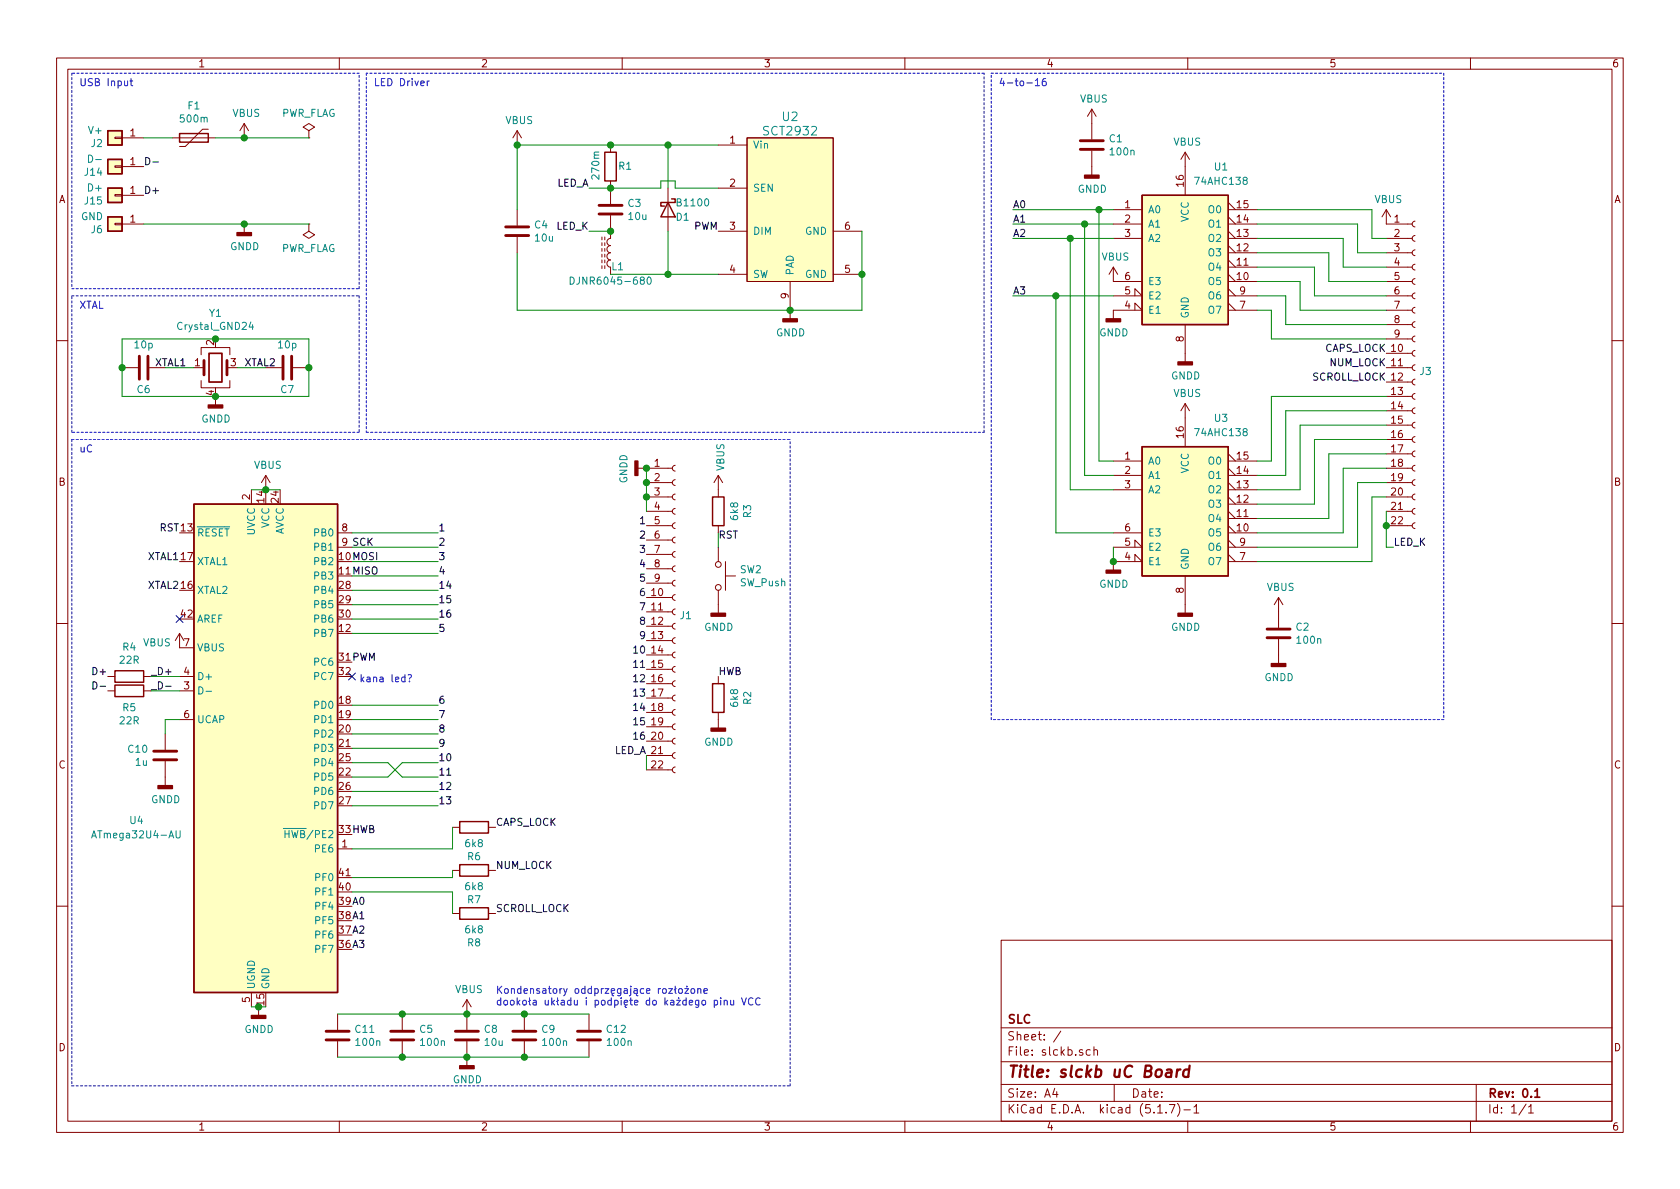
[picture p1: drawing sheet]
EESchema Schematic File Version 4
EELAYER 30 0
EELAYER END
$Descr A4 11693 8268
encoding utf-8
Sheet 1 1
Title "slckb uC Board"
Date ""
Rev "0.1"
Comp "SLC"
Comment1 ""
Comment2 ""
Comment3 ""
Comment4 ""
$EndDescr
$Comp
L Device:Polyfuse F1
U 1 1
P 1350 950
F 0 "F1" V 1125 950 50  0000 C CNN
F 1 "500m" V 1216 950 50  0000 C CNN
F 2 "Fuse:Fuse_1210_3225Metric_Pad1.42x2.65mm_HandSolder" H 1400 750 50  0001 L CNN
F 3 "~" H 1350 950 50  0001 C CNN
	1    1350 950 
	0    1    1    0   
$EndComp
$Comp
L power:GNDD #PWR06
U 1 1
P 1700 1550
F 0 "#PWR06" H 1700 1300 50  0001 C CNN
F 1 "GNDD" H 1704 1395 50  0000 C CNN
F 2 "" H 1700 1550 50  0001 C CNN
F 3 "" H 1700 1550 50  0001 C CNN
	1    1700 1550
	1    0    0    -1  
$EndComp
$Comp
L power:PWR_FLAG #FLG01
U 1 1
P 2150 950
F 0 "#FLG01" H 2150 1025 50  0001 C CNN
F 1 "PWR_FLAG" H 2150 1123 50  0000 C CNN
F 2 "" H 2150 950 50  0001 C CNN
F 3 "~" H 2150 950 50  0001 C CNN
	1    2150 950 
	1    0    0    -1  
$EndComp
$Comp
L Device:C C10
U 1 1
P 1150 5250
F 0 "C10" H 1035 5296 50  0000 R CNN
F 1 "1u" H 1035 5205 50  0000 R CNN
F 2 "Capacitor_SMD:C_1206_3216Metric_Pad1.33x1.80mm_HandSolder" H 1188 5100 50  0001 C CNN
F 3 "~" H 1150 5250 50  0001 C CNN
	1    1150 5250
	1    0    0    -1  
$EndComp
$Comp
L power:VBUS #PWR04
U 1 1
P 1700 950
F 0 "#PWR04" H 1700 800 50  0001 C CNN
F 1 "VBUS" H 1715 1123 50  0000 C CNN
F 2 "" H 1700 950 50  0001 C CNN
F 3 "" H 1700 950 50  0001 C CNN
	1    1700 950 
	1    0    0    -1  
$EndComp
$Comp
L Device:R R4
U 1 1
P 900 4700
F 0 "R4" V 693 4700 50  0000 C CNN
F 1 "22R" V 784 4700 50  0000 C CNN
F 2 "Resistor_SMD:R_MiniMELF_MMA-0204" V 830 4700 50  0001 C CNN
F 3 "~" H 900 4700 50  0001 C CNN
	1    900  4700
	0    1    1    0   
$EndComp
$Comp
L Device:R R5
U 1 1
P 900 4800
F 0 "R5" V 1015 4800 50  0000 C CNN
F 1 "22R" V 1106 4800 50  0000 C CNN
F 2 "Resistor_SMD:R_MiniMELF_MMA-0204" V 830 4800 50  0001 C CNN
F 3 "~" H 900 4800 50  0001 C CNN
	1    900  4800
	0    1    1    0   
$EndComp
Wire Notes Line
	2500 2000 2500 500 
Wire Notes Line
	2500 500  500  500 
Wire Notes Line
	500  500  500  2000
Wire Notes Line
	500  2000 2500 2000
Wire Wire Line
	1500 950  1700 950 
Wire Wire Line
	1000 950  1200 950 
$Comp
L power:PWR_FLAG #FLG02
U 1 1
P 2150 1550
F 0 "#FLG02" H 2150 1625 50  0001 C CNN
F 1 "PWR_FLAG" H 2150 1723 50  0000 C CNN
F 2 "" H 2150 1550 50  0001 C CNN
F 3 "~" H 2150 1550 50  0001 C CNN
	1    2150 1550
	-1   0    0    1   
$EndComp
Wire Wire Line
	1000 1550 1700 1550
Wire Wire Line
	1700 950  2150 950 
Connection ~ 1700 950 
Text Notes 550  600  0    50   ~ 0
USB Input
Connection ~ 1700 1550
Wire Wire Line
	1700 1550 2150 1550
Text Label 1000 1150 0    50   ~ 0
D-
Text Label 1000 1350 0    50   ~ 0
D+
Wire Wire Line
	1050 4700 1250 4700
Wire Wire Line
	1050 4800 1250 4800
Text Label 750  4800 2    50   ~ 0
D-
Text Label 750  4700 2    50   ~ 0
D+
Wire Wire Line
	1850 7000 1800 7000
NoConn ~ 1250 4300
Wire Wire Line
	1150 5100 1150 5000
Wire Wire Line
	1150 5000 1250 5000
$Comp
L power:GNDD #PWR023
U 1 1
P 1150 5400
F 0 "#PWR023" H 1150 5150 50  0001 C CNN
F 1 "GNDD" H 1154 5245 50  0000 C CNN
F 2 "" H 1150 5400 50  0001 C CNN
F 3 "" H 1150 5400 50  0001 C CNN
	1    1150 5400
	1    0    0    -1  
$EndComp
$Comp
L Device:Crystal_GND24 Y1
U 1 1
P 1500 2550
F 0 "Y1" H 1500 2931 50  0000 C CNN
F 1 "Crystal_GND24" H 1500 2840 50  0000 C CNN
F 2 "Crystal:Crystal_SMD_Abracon_ABM3B-4Pin_5.0x3.2mm" H 1500 2550 50  0001 C CNN
F 3 "~" H 1500 2550 50  0001 C CNN
	1    1500 2550
	1    0    0    -1  
$EndComp
Wire Wire Line
	1150 2550 1350 2550
Wire Wire Line
	1650 2550 1850 2550
Wire Wire Line
	2150 2550 2150 2750
Wire Wire Line
	2150 2750 1500 2750
Wire Wire Line
	1500 2750 850  2750
Wire Wire Line
	850  2750 850  2550
Connection ~ 1500 2750
Wire Wire Line
	850  2550 850  2350
Wire Wire Line
	850  2350 1500 2350
Connection ~ 850  2550
Wire Wire Line
	1500 2350 2150 2350
Wire Wire Line
	2150 2350 2150 2550
Connection ~ 1500 2350
Connection ~ 2150 2550
$Comp
L power:GNDD #PWR012
U 1 1
P 1500 2750
F 0 "#PWR012" H 1500 2500 50  0001 C CNN
F 1 "GNDD" H 1504 2595 50  0000 C CNN
F 2 "" H 1500 2750 50  0001 C CNN
F 3 "" H 1500 2750 50  0001 C CNN
	1    1500 2750
	1    0    0    -1  
$EndComp
Text Label 1300 2550 2    50   ~ 0
XTAL1
Text Label 1700 2550 0    50   ~ 0
XTAL2
Text Label 1250 4100 2    50   ~ 0
XTAL2
Text Label 1250 3900 2    50   ~ 0
XTAL1
Wire Notes Line
	500  2050 2500 2050
Wire Notes Line
	2500 2050 2500 3000
Wire Notes Line
	2500 3000 500  3000
Wire Notes Line
	500  3000 500  2050
Text Notes 550  2150 0    50   ~ 0
XTAL
$Comp
L power:VBUS #PWR022
U 1 1
P 1250 4500
F 0 "#PWR022" H 1250 4350 50  0001 C CNN
F 1 "VBUS" H 1193 4537 50  0000 R CNN
F 2 "" H 1250 4500 50  0001 C CNN
F 3 "" H 1250 4500 50  0001 C CNN
	1    1250 4500
	1    0    0    -1  
$EndComp
Wire Wire Line
	1750 3400 1850 3400
Connection ~ 1850 3400
Wire Wire Line
	1850 3400 1950 3400
$Comp
L power:VBUS #PWR014
U 1 1
P 1850 3400
F 0 "#PWR014" H 1850 3250 50  0001 C CNN
F 1 "VBUS" H 1865 3573 50  0000 C CNN
F 2 "" H 1850 3400 50  0001 C CNN
F 3 "" H 1850 3400 50  0001 C CNN
	1    1850 3400
	1    0    0    -1  
$EndComp
$Comp
L power:GNDD #PWR025
U 1 1
P 1800 7000
F 0 "#PWR025" H 1800 6750 50  0001 C CNN
F 1 "GNDD" H 1804 6845 50  0000 C CNN
F 2 "" H 1800 7000 50  0001 C CNN
F 3 "" H 1800 7000 50  0001 C CNN
	1    1800 7000
	1    0    0    -1  
$EndComp
Connection ~ 1800 7000
Wire Wire Line
	1800 7000 1750 7000
Wire Notes Line
	500  3050 500  7550
Wire Notes Line
	500  7550 5500 7550
Wire Notes Line
	5500 7550 5500 3050
Text Label 2450 6300 0    50   ~ 0
A0
Text Label 2450 6400 0    50   ~ 0
A1
Text Label 2450 6500 0    50   ~ 0
A2
Text Label 2450 6600 0    50   ~ 0
A3
$Comp
L Device:C C6
U 1 1
P 1000 2550
F 0 "C6" V 1150 2550 50  0000 C CNN
F 1 "10p" V 839 2550 50  0000 C CNN
F 2 "Capacitor_SMD:C_0805_2012Metric_Pad1.18x1.45mm_HandSolder" H 1038 2400 50  0001 C CNN
F 3 "~" H 1000 2550 50  0001 C CNN
	1    1000 2550
	0    1    1    0   
$EndComp
$Comp
L Device:C C7
U 1 1
P 2000 2550
F 0 "C7" V 2150 2550 50  0000 C CNN
F 1 "10p" V 1839 2550 50  0000 C CNN
F 2 "Capacitor_SMD:C_0805_2012Metric_Pad1.18x1.45mm_HandSolder" H 2038 2400 50  0001 C CNN
F 3 "~" H 2000 2550 50  0001 C CNN
	1    2000 2550
	0    1    1    0   
$EndComp
Text Label 2450 5800 0    50   ~ 0
HWB
Wire Notes Line
	500  3050 5500 3050
Wire Wire Line
	2450 3800 3050 3800
Wire Wire Line
	2450 3900 3050 3900
Wire Wire Line
	2450 4000 3050 4000
Text Label 2450 4000 0    50   ~ 0
MISO
Text Label 2450 3900 0    50   ~ 0
MOSI
Text Label 2450 3800 0    50   ~ 0
SCK
Text Label 1250 3700 2    50   ~ 0
RST
Wire Notes Line
	2550 3000 6850 3000
Wire Notes Line
	6850 3000 6850 500 
Wire Notes Line
	6850 500  2550 500 
Wire Notes Line
	2550 500  2550 3000
Text Label 3450 5750 0    50   ~ 0
CAPS_LOCK
Text Label 3450 6050 0    50   ~ 0
NUM_LOCK
Text Label 3450 6350 0    50   ~ 0
SCROLL_LOCK
Text Label 2450 4600 0    50   ~ 0
PWM
$Comp
L power:VBUS #PWR017
U 1 1
P 5000 3400
F 0 "#PWR017" H 5000 3250 50  0001 C CNN
F 1 "VBUS" V 5015 3527 50  0000 L CNN
F 2 "" H 5000 3400 50  0001 C CNN
F 3 "" H 5000 3400 50  0001 C CNN
	1    5000 3400
	1    0    0    -1  
$EndComp
$Comp
L Device:R R3
U 1 1
P 5000 3550
F 0 "R3" V 4793 3550 50  0000 C CNN
F 1 "6k8" V 4884 3550 50  0000 C CNN
F 2 "Resistor_SMD:R_0805_2012Metric" V 4930 3550 50  0001 C CNN
F 3 "~" H 5000 3550 50  0001 C CNN
	1    5000 3550
	-1   0    0    1   
$EndComp
Text Notes 550  3150 0    50   ~ 0
uC
$Comp
L Device:R R2
U 1 1
P 5000 4850
F 0 "R2" V 4793 4850 50  0000 C CNN
F 1 "6k8" V 4884 4850 50  0000 C CNN
F 2 "Resistor_SMD:R_0805_2012Metric" V 4930 4850 50  0001 C CNN
F 3 "~" H 5000 4850 50  0001 C CNN
	1    5000 4850
	-1   0    0    1   
$EndComp
Text Label 5000 4700 0    50   ~ 0
HWB
Text Label 5000 3750 0    50   ~ 0
RST
$Comp
L Switch:SW_Push SW2
U 1 1
P 5000 4000
F 0 "SW2" V 4954 4148 50  0000 L CNN
F 1 "SW_Push" V 5045 4148 50  0000 L CNN
F 2 "Button_Switch_SMD:SW_SPST_FSMSM" H 5000 4200 50  0001 C CNN
F 3 "~" H 5000 4200 50  0001 C CNN
	1    5000 4000
	0    1    1    0   
$EndComp
Wire Wire Line
	5000 3800 5000 3700
$Comp
L power:GNDD #PWR021
U 1 1
P 5000 4200
F 0 "#PWR021" H 5000 3950 50  0001 C CNN
F 1 "GNDD" H 5004 4045 50  0000 C CNN
F 2 "" H 5000 4200 50  0001 C CNN
F 3 "" H 5000 4200 50  0001 C CNN
	1    5000 4200
	1    0    0    -1  
$EndComp
$Comp
L power:GNDD #PWR020
U 1 1
P 5000 5000
F 0 "#PWR020" H 5000 4750 50  0001 C CNN
F 1 "GNDD" H 5004 4845 50  0000 C CNN
F 2 "" H 5000 5000 50  0001 C CNN
F 3 "" H 5000 5000 50  0001 C CNN
	1    5000 5000
	1    0    0    -1  
$EndComp
Text Label 1050 4700 0    50   ~ 0
_D+
Text Label 1050 4800 0    50   ~ 0
_D-
Wire Wire Line
	2450 4900 3050 4900
Wire Wire Line
	2450 5000 3050 5000
Wire Wire Line
	2450 5100 3050 5100
Wire Wire Line
	2450 5200 3050 5200
Wire Wire Line
	2450 5400 2700 5400
Wire Wire Line
	2700 5400 2800 5300
Wire Wire Line
	2800 5300 3050 5300
Wire Wire Line
	2450 5300 2700 5300
Wire Wire Line
	2700 5300 2800 5400
Wire Wire Line
	2800 5400 3050 5400
Wire Wire Line
	2450 5500 3050 5500
Wire Wire Line
	2450 5600 3050 5600
Wire Wire Line
	2450 3700 3050 3700
Text Label 3050 3700 0    50   ~ 0
1
Text Label 3050 3800 0    50   ~ 0
2
Text Label 3050 3900 0    50   ~ 0
3
Text Label 3050 4000 0    50   ~ 0
4
Text Label 3050 4400 0    50   ~ 0
5
Text Label 3050 4900 0    50   ~ 0
6
Text Label 3050 5000 0    50   ~ 0
7
Text Label 3050 5100 0    50   ~ 0
8
Text Label 3050 5200 0    50   ~ 0
9
Text Label 3050 5300 0    50   ~ 0
10
Text Label 3050 5400 0    50   ~ 0
11
Text Label 3050 5500 0    50   ~ 0
12
Text Label 3050 5600 0    50   ~ 0
13
Text Label 3050 4100 0    50   ~ 0
14
Text Label 3050 4200 0    50   ~ 0
15
Text Label 3050 4300 0    50   ~ 0
16
Text Label 4500 3650 2    50   ~ 0
1
Text Label 4500 3750 2    50   ~ 0
2
Text Label 4500 3850 2    50   ~ 0
3
Text Label 4500 3950 2    50   ~ 0
4
Text Label 4500 4050 2    50   ~ 0
5
Text Label 4500 4150 2    50   ~ 0
6
Text Label 4500 4250 2    50   ~ 0
7
Text Label 4500 4350 2    50   ~ 0
8
Text Label 4500 4450 2    50   ~ 0
9
Text Label 4500 4550 2    50   ~ 0
10
Text Label 4500 4650 2    50   ~ 0
11
Text Label 4500 4750 2    50   ~ 0
12
Text Label 4500 4850 2    50   ~ 0
13
Text Label 4500 4950 2    50   ~ 0
14
Text Label 4500 5050 2    50   ~ 0
15
Text Label 4500 5150 2    50   ~ 0
16
Text Notes 2600 600  0    50   ~ 0
LED Driver
$Comp
L Device:C C4
U 1 1
P 3600 1600
F 0 "C4" H 3715 1646 50  0000 L CNN
F 1 "10u" H 3715 1555 50  0000 L CNN
F 2 "Capacitor_SMD:C_1210_3225Metric_Pad1.33x2.70mm_HandSolder" H 3638 1450 50  0001 C CNN
F 3 "~" H 3600 1600 50  0001 C CNN
	1    3600 1600
	1    0    0    -1  
$EndComp
$Comp
L SCT2932:SCT2932 U2
U 1 1
P 5500 1450
F 0 "U2" H 5500 2100 60  0000 C CNN
F 1 "SCT2932" H 5500 2000 60  0000 C CNN
F 2 "Package_SO:HSOP-8-1EP_3.9x4.9mm_P1.27mm_EP2.3x2.3mm" H 5500 1850 60  0001 C CNN
F 3 "" H 5500 1850 60  0001 C CNN
	1    5500 1450
	1    0    0    -1  
$EndComp
$Comp
L power:VBUS #PWR027
U 1 1
P 3600 1000
F 0 "#PWR027" H 3600 850 50  0001 C CNN
F 1 "VBUS" H 3615 1173 50  0000 C CNN
F 2 "" H 3600 1000 50  0001 C CNN
F 3 "" H 3600 1000 50  0001 C CNN
	1    3600 1000
	1    0    0    -1  
$EndComp
$Comp
L Device:R R1
U 1 1
P 4250 1150
F 0 "R1" H 4200 1150 50  0000 R CNN
F 1 "270m" V 4350 1250 50  0000 R CNN
F 2 "Resistor_SMD:R_MiniMELF_MMA-0204" V 4180 1150 50  0001 C CNN
F 3 "~" H 4250 1150 50  0001 C CNN
	1    4250 1150
	-1   0    0    1   
$EndComp
Text Label 5000 1600 2    50   ~ 0
PWM
$Comp
L power:GNDD #PWR028
U 1 1
P 5500 2150
F 0 "#PWR028" H 5500 1900 50  0001 C CNN
F 1 "GNDD" H 5504 1995 50  0000 C CNN
F 2 "" H 5500 2150 50  0001 C CNN
F 3 "" H 5500 2150 50  0001 C CNN
	1    5500 2150
	1    0    0    -1  
$EndComp
Wire Wire Line
	3600 1450 3600 1000
Connection ~ 3600 1000
Wire Wire Line
	5500 2150 6000 2150
Connection ~ 5500 2150
Wire Wire Line
	6000 1600 6000 1900
Wire Wire Line
	6000 2150 6000 1900
Connection ~ 6000 1900
Text Label 4100 1300 2    50   ~ 0
LED_A
Text Label 4100 1600 2    50   ~ 0
LED_K
Wire Wire Line
	5500 2150 3600 2150
Text Label 4500 5250 2    50   ~ 0
LED_A
Wire Wire Line
	3600 1750 3600 2150
$Comp
L Device:C C3
U 1 1
P 4250 1450
F 0 "C3" H 4365 1496 50  0000 L CNN
F 1 "10u" H 4365 1405 50  0000 L CNN
F 2 "Capacitor_SMD:C_1210_3225Metric_Pad1.33x2.70mm_HandSolder" H 4288 1300 50  0001 C CNN
F 3 "~" H 4250 1450 50  0001 C CNN
	1    4250 1450
	1    0    0    -1  
$EndComp
$Comp
L Connector_Generic:Conn_01x01 J14
U 1 1
P 800 1150
F 0 "J14" H 880 1192 50  0000 L CNN
F 1 "D-" H 880 1101 50  0000 L CNN
F 2 "TestPoint:TestPoint_Pad_D1.5mm" H 800 1150 50  0001 C CNN
F 3 "~" H 800 1150 50  0001 C CNN
	1    800  1150
	-1   0    0    1   
$EndComp
$Comp
L Connector_Generic:Conn_01x01 J15
U 1 1
P 800 1350
F 0 "J15" H 880 1392 50  0000 L CNN
F 1 "D+" H 880 1301 50  0000 L CNN
F 2 "TestPoint:TestPoint_Pad_D1.5mm" H 800 1350 50  0001 C CNN
F 3 "~" H 800 1350 50  0001 C CNN
	1    800  1350
	-1   0    0    1   
$EndComp
$Comp
L Connector_Generic:Conn_01x01 J2
U 1 1
P 800 950
F 0 "J2" H 880 992 50  0000 L CNN
F 1 "V+" H 880 901 50  0000 L CNN
F 2 "TestPoint:TestPoint_THTPad_D2.0mm_Drill1.0mm" H 800 950 50  0001 C CNN
F 3 "~" H 800 950 50  0001 C CNN
	1    800  950 
	-1   0    0    1   
$EndComp
$Comp
L Connector_Generic:Conn_01x01 J6
U 1 1
P 800 1550
F 0 "J6" H 880 1592 50  0000 L CNN
F 1 "GND" H 880 1501 50  0000 L CNN
F 2 "TestPoint:TestPoint_THTPad_D2.0mm_Drill1.0mm" H 800 1550 50  0001 C CNN
F 3 "~" H 800 1550 50  0001 C CNN
	1    800  1550
	-1   0    0    1   
$EndComp
Wire Wire Line
	4500 5250 4500 5350
$Comp
L Connector:Conn_01x22_Female J1
U 1 1
P 4700 4250
F 0 "J1" H 4728 4226 50  0000 L CNN
F 1 "Conn_01x22_Female" H 4728 4135 50  0001 L CNN
F 2 "Connector_PinSocket_2.54mm:PinSocket_1x22_P2.54mm_Vertical" H 4700 4250 50  0001 C CNN
F 3 "~" H 4700 4250 50  0001 C CNN
	1    4700 4250
	1    0    0    -1  
$EndComp
Wire Wire Line
	4500 3550 4500 3450
Connection ~ 4500 3350
Wire Wire Line
	4500 3350 4500 3250
Connection ~ 4500 3450
Wire Wire Line
	4500 3450 4500 3350
$Comp
L power:GNDD #PWR016
U 1 1
P 4500 3250
F 0 "#PWR016" H 4500 3000 50  0001 C CNN
F 1 "GNDD" H 4504 3095 50  0000 C CNN
F 2 "" H 4500 3250 50  0001 C CNN
F 3 "" H 4500 3250 50  0001 C CNN
	1    4500 3250
	0    1    1    0   
$EndComp
Connection ~ 4500 3250
$Comp
L Device:R R6
U 1 1
P 3300 5750
F 0 "R6" V 3093 5750 50  0000 C CNN
F 1 "6k8" V 3184 5750 50  0000 C CNN
F 2 "Resistor_SMD:R_0805_2012Metric" V 3230 5750 50  0001 C CNN
F 3 "~" H 3300 5750 50  0001 C CNN
	1    3300 5750
	0    -1   -1   0   
$EndComp
$Comp
L Device:R R7
U 1 1
P 3300 6050
F 0 "R7" V 3093 6050 50  0000 C CNN
F 1 "6k8" V 3184 6050 50  0000 C CNN
F 2 "Resistor_SMD:R_0805_2012Metric" V 3230 6050 50  0001 C CNN
F 3 "~" H 3300 6050 50  0001 C CNN
	1    3300 6050
	0    -1   -1   0   
$EndComp
$Comp
L Device:R R8
U 1 1
P 3300 6350
F 0 "R8" V 3093 6350 50  0000 C CNN
F 1 "6k8" V 3184 6350 50  0000 C CNN
F 2 "Resistor_SMD:R_0805_2012Metric" V 3230 6350 50  0001 C CNN
F 3 "~" H 3300 6350 50  0001 C CNN
	1    3300 6350
	0    -1   -1   0   
$EndComp
$Comp
L MCU_Microchip_ATmega:ATmega32U4-AU U4
U 1 1
P 1850 5200
F 0 "U4" H 950 4700 50  0000 C CNN
F 1 "ATmega32U4-AU" H 950 4600 50  0000 C CNN
F 2 "Package_QFP:TQFP-44_10x10mm_P0.8mm" H 1850 5200 50  0001 C CIN
F 3 "http://ww1.microchip.com/downloads/en/DeviceDoc/Atmel-7766-8-bit-AVR-ATmega16U4-32U4_Datasheet.pdf" H 1850 5200 50  0001 C CNN
	1    1850 5200
	1    0    0    -1  
$EndComp
Wire Wire Line
	4250 1900 4650 1900
Wire Wire Line
	3600 1000 4250 1000
$Comp
L Device:D_Schottky D1
U 1 1
P 4650 1450
F 0 "D1" V 4700 1500 50  0000 L CNN
F 1 "B1100" V 4600 1500 50  0000 L CNN
F 2 "Diode_SMD:D_SMA" H 4650 1450 50  0001 C CNN
F 3 "~" H 4650 1450 50  0001 C CNN
	1    4650 1450
	0    1    1    0   
$EndComp
$Comp
L Device:L_Core_Ferrite L1
U 1 1
P 4250 1750
F 0 "L1" H 4200 1850 50  0000 C CNN
F 1 "DJNR6045-680" H 4250 1950 50  0000 C CNN
F 2 "Inductor_SMD:L_Taiyo-Yuden_NR-60xx_HandSoldering" H 4250 1750 50  0001 C CNN
F 3 "~" H 4250 1750 50  0001 C CNN
	1    4250 1750
	-1   0    0    1   
$EndComp
Wire Wire Line
	4650 1000 4650 1300
Connection ~ 4650 1000
Wire Wire Line
	4650 1000 5000 1000
Wire Wire Line
	4650 1600 4650 1900
Connection ~ 4650 1900
Wire Wire Line
	4650 1900 5000 1900
Connection ~ 4250 1000
Wire Wire Line
	4250 1000 4650 1000
Wire Wire Line
	4250 1300 4100 1300
Connection ~ 4250 1300
Wire Wire Line
	4250 1600 4100 1600
Connection ~ 4250 1600
Wire Wire Line
	5000 1300 4700 1300
Wire Wire Line
	4700 1300 4700 1250
Wire Wire Line
	4700 1250 4600 1250
Wire Wire Line
	4600 1250 4600 1300
Wire Wire Line
	4600 1300 4250 1300
Wire Wire Line
	2450 4100 3050 4100
Wire Wire Line
	2450 4200 3050 4200
Wire Wire Line
	2450 4300 3050 4300
Wire Wire Line
	2450 4400 3050 4400
Wire Wire Line
	9550 1650 9650 1650
Wire Wire Line
	9550 1450 9550 1650
Wire Wire Line
	8750 1450 9550 1450
Wire Wire Line
	9450 1750 9650 1750
Wire Wire Line
	9450 1550 9450 1750
Wire Wire Line
	8750 1550 9450 1550
Wire Wire Line
	9350 1850 9650 1850
Wire Wire Line
	9350 1650 9350 1850
Wire Wire Line
	8750 1650 9350 1650
Wire Wire Line
	9250 1950 9650 1950
Wire Wire Line
	9250 1750 9250 1950
Wire Wire Line
	8750 1750 9250 1750
Wire Wire Line
	9150 2050 9650 2050
Wire Wire Line
	9150 1850 9150 2050
Wire Wire Line
	8750 1850 9150 1850
Wire Wire Line
	9050 2150 9650 2150
Wire Wire Line
	9050 1950 9050 2150
Wire Wire Line
	8750 1950 9050 1950
Wire Wire Line
	8950 2250 9650 2250
Wire Wire Line
	8950 2050 8950 2250
Wire Wire Line
	8750 2050 8950 2050
Wire Wire Line
	8850 2350 9650 2350
Wire Wire Line
	8850 2150 8850 2350
Wire Wire Line
	8750 2150 8850 2150
Connection ~ 9650 3650
Wire Wire Line
	9650 3650 9650 3550
Wire Wire Line
	9650 3650 9650 3800
$Comp
L Connector:Conn_01x22_Female J3
U 1 1
P 9850 2550
F 0 "J3" H 9878 2526 50  0000 L CNN
F 1 "Conn_01x22_Female" H 9878 2435 50  0001 L CNN
F 2 "Connector_PinSocket_2.54mm:PinSocket_1x22_P2.54mm_Vertical" H 9850 2550 50  0001 C CNN
F 3 "~" H 9850 2550 50  0001 C CNN
	1    9850 2550
	1    0    0    -1  
$EndComp
Wire Wire Line
	9650 3800 9700 3800
Wire Wire Line
	9550 3450 9550 3900
Wire Wire Line
	9550 3450 9650 3450
Text Label 9700 3800 0    50   ~ 0
LED_K
$Comp
L Device:C C2
U 1 1
P 8900 4400
F 0 "C2" H 9015 4446 50  0000 L CNN
F 1 "100n" H 9015 4355 50  0000 L CNN
F 2 "Capacitor_SMD:C_0805_2012Metric_Pad1.18x1.45mm_HandSolder" H 8938 4250 50  0001 C CNN
F 3 "~" H 8900 4400 50  0001 C CNN
	1    8900 4400
	1    0    0    -1  
$EndComp
$Comp
L power:GNDD #PWR010
U 1 1
P 8900 4550
F 0 "#PWR010" H 8900 4300 50  0001 C CNN
F 1 "GNDD" H 8904 4395 50  0000 C CNN
F 2 "" H 8900 4550 50  0001 C CNN
F 3 "" H 8900 4550 50  0001 C CNN
	1    8900 4550
	1    0    0    -1  
$EndComp
$Comp
L power:VBUS #PWR05
U 1 1
P 8900 4250
F 0 "#PWR05" H 8900 4100 50  0001 C CNN
F 1 "VBUS" H 8915 4423 50  0000 C CNN
F 2 "" H 8900 4250 50  0001 C CNN
F 3 "" H 8900 4250 50  0001 C CNN
	1    8900 4250
	1    0    0    -1  
$EndComp
$Comp
L power:VBUS #PWR024
U 1 1
P 9650 1550
F 0 "#PWR024" H 9650 1400 50  0001 C CNN
F 1 "VBUS" H 9665 1723 50  0000 C CNN
F 2 "" H 9650 1550 50  0001 C CNN
F 3 "" H 9650 1550 50  0001 C CNN
	1    9650 1550
	1    0    0    -1  
$EndComp
Text Label 9650 2650 2    50   ~ 0
SCROLL_LOCK
Text Label 9650 2550 2    50   ~ 0
NUM_LOCK
Text Label 9650 2450 2    50   ~ 0
CAPS_LOCK
$Comp
L Device:C C1
U 1 1
P 7600 1000
F 0 "C1" H 7715 1046 50  0000 L CNN
F 1 "100n" H 7715 955 50  0000 L CNN
F 2 "Capacitor_SMD:C_0805_2012Metric_Pad1.18x1.45mm_HandSolder" H 7638 850 50  0001 C CNN
F 3 "~" H 7600 1000 50  0001 C CNN
	1    7600 1000
	1    0    0    -1  
$EndComp
$Comp
L power:GNDD #PWR03
U 1 1
P 7600 1150
F 0 "#PWR03" H 7600 900 50  0001 C CNN
F 1 "GNDD" H 7604 995 50  0000 C CNN
F 2 "" H 7600 1150 50  0001 C CNN
F 3 "" H 7600 1150 50  0001 C CNN
	1    7600 1150
	1    0    0    -1  
$EndComp
$Comp
L power:VBUS #PWR01
U 1 1
P 7600 850
F 0 "#PWR01" H 7600 700 50  0001 C CNN
F 1 "VBUS" H 7615 1023 50  0000 C CNN
F 2 "" H 7600 850 50  0001 C CNN
F 3 "" H 7600 850 50  0001 C CNN
	1    7600 850 
	1    0    0    -1  
$EndComp
Wire Notes Line
	6900 500  10050 500 
Wire Notes Line
	6900 5000 6900 500 
$Comp
L 74xx:74LS138 U1
U 1 1
P 8250 1750
F 0 "U1" H 8500 2350 50  0000 C CNN
F 1 "74AHC138" H 8500 2250 50  0000 C CNN
F 2 "Package_SO:SOIC-16_3.9x9.9mm_P1.27mm" H 8250 1750 50  0001 C CNN
F 3 "http://www.ti.com/lit/gpn/sn74LS138" H 8250 1750 50  0001 C CNN
	1    8250 1750
	1    0    0    -1  
$EndComp
$Comp
L 74xx:74LS138 U3
U 1 1
P 8250 3500
F 0 "U3" H 8500 4100 50  0000 C CNN
F 1 "74AHC138" H 8500 4000 50  0000 C CNN
F 2 "Package_SO:SOIC-16_3.9x9.9mm_P1.27mm" H 8250 3500 50  0001 C CNN
F 3 "http://www.ti.com/lit/gpn/sn74LS138" H 8250 3500 50  0001 C CNN
	1    8250 3500
	1    0    0    -1  
$EndComp
$Comp
L power:GNDD #PWR08
U 1 1
P 7750 2150
F 0 "#PWR08" H 7750 1900 50  0001 C CNN
F 1 "GNDD" H 7754 1995 50  0000 C CNN
F 2 "" H 7750 2150 50  0001 C CNN
F 3 "" H 7750 2150 50  0001 C CNN
	1    7750 2150
	1    0    0    -1  
$EndComp
Connection ~ 7750 3900
Wire Wire Line
	7750 3900 7750 3800
Wire Wire Line
	9550 3900 8750 3900
Wire Wire Line
	9450 3800 8750 3800
Wire Wire Line
	9450 3350 9450 3800
Wire Wire Line
	9650 3350 9450 3350
Wire Wire Line
	9350 3700 8750 3700
Wire Wire Line
	9350 3250 9350 3700
Wire Wire Line
	9650 3250 9350 3250
Wire Wire Line
	9250 3600 8750 3600
Wire Wire Line
	9250 3150 9250 3600
Wire Wire Line
	9650 3150 9250 3150
Wire Wire Line
	9150 3500 8750 3500
Wire Wire Line
	9150 3050 9150 3500
Wire Wire Line
	9650 3050 9150 3050
Wire Wire Line
	9050 2950 9650 2950
Wire Wire Line
	9050 3400 9050 2950
Wire Wire Line
	8750 3400 9050 3400
Wire Wire Line
	8950 2850 9650 2850
Wire Wire Line
	8950 3300 8950 2850
Wire Wire Line
	8750 3300 8950 3300
Wire Wire Line
	8850 2750 9650 2750
Wire Wire Line
	8850 3200 8850 2750
Wire Wire Line
	8750 3200 8850 3200
Text Notes 6950 600  0    50   ~ 0
4-to-16
Wire Notes Line
	10050 5000 6900 5000
Wire Notes Line
	10050 500  10050 5000
Text Label 7050 2050 0    50   ~ 0
A3
Text Label 7050 1650 0    50   ~ 0
A2
Text Label 7050 1550 0    50   ~ 0
A1
Text Label 7050 1450 0    50   ~ 0
A0
Wire Wire Line
	7350 2050 7750 2050
Connection ~ 7350 2050
Wire Wire Line
	7450 1650 7750 1650
Connection ~ 7450 1650
Wire Wire Line
	7550 1550 7750 1550
Connection ~ 7550 1550
Wire Wire Line
	7650 1450 7750 1450
Connection ~ 7650 1450
Wire Wire Line
	7650 3200 7650 1450
Wire Wire Line
	7050 1650 7450 1650
Wire Wire Line
	7050 2050 7350 2050
Wire Wire Line
	7050 1450 7650 1450
Wire Wire Line
	7050 1550 7550 1550
$Comp
L power:GNDD #PWR018
U 1 1
P 7750 3900
F 0 "#PWR018" H 7750 3650 50  0001 C CNN
F 1 "GNDD" H 7754 3745 50  0000 C CNN
F 2 "" H 7750 3900 50  0001 C CNN
F 3 "" H 7750 3900 50  0001 C CNN
	1    7750 3900
	1    0    0    -1  
$EndComp
$Comp
L power:GNDD #PWR019
U 1 1
P 8250 4200
F 0 "#PWR019" H 8250 3950 50  0001 C CNN
F 1 "GNDD" H 8254 4045 50  0000 C CNN
F 2 "" H 8250 4200 50  0001 C CNN
F 3 "" H 8250 4200 50  0001 C CNN
	1    8250 4200
	1    0    0    -1  
$EndComp
$Comp
L power:GNDD #PWR09
U 1 1
P 8250 2450
F 0 "#PWR09" H 8250 2200 50  0001 C CNN
F 1 "GNDD" H 8254 2295 50  0000 C CNN
F 2 "" H 8250 2450 50  0001 C CNN
F 3 "" H 8250 2450 50  0001 C CNN
	1    8250 2450
	1    0    0    -1  
$EndComp
$Comp
L power:VBUS #PWR07
U 1 1
P 7750 1950
F 0 "#PWR07" H 7750 1800 50  0001 C CNN
F 1 "VBUS" H 7765 2123 50  0000 C CNN
F 2 "" H 7750 1950 50  0001 C CNN
F 3 "" H 7750 1950 50  0001 C CNN
	1    7750 1950
	1    0    0    -1  
$EndComp
$Comp
L power:VBUS #PWR011
U 1 1
P 8250 2900
F 0 "#PWR011" H 8250 2750 50  0001 C CNN
F 1 "VBUS" H 8265 3073 50  0000 C CNN
F 2 "" H 8250 2900 50  0001 C CNN
F 3 "" H 8250 2900 50  0001 C CNN
	1    8250 2900
	1    0    0    -1  
$EndComp
$Comp
L power:VBUS #PWR02
U 1 1
P 8250 1150
F 0 "#PWR02" H 8250 1000 50  0001 C CNN
F 1 "VBUS" H 8265 1323 50  0000 C CNN
F 2 "" H 8250 1150 50  0001 C CNN
F 3 "" H 8250 1150 50  0001 C CNN
	1    8250 1150
	1    0    0    -1  
$EndComp
Wire Wire Line
	7350 3700 7350 2050
Wire Wire Line
	7750 3700 7350 3700
Wire Wire Line
	7450 3400 7450 1650
Wire Wire Line
	7750 3400 7450 3400
Wire Wire Line
	7550 3300 7550 1550
Wire Wire Line
	7750 3300 7550 3300
Wire Wire Line
	7750 3200 7650 3200
Text Notes 3450 7000 0    50   ~ 0
Kondensatory oddprzęgające rozłożone \ndookoła układu i podpięte do każdego pinu VCC 
Wire Wire Line
	3650 7050 4100 7050
Connection ~ 3650 7050
Wire Wire Line
	2800 7050 3250 7050
Connection ~ 2800 7050
Wire Wire Line
	3650 7350 4100 7350
Connection ~ 3650 7350
Wire Wire Line
	2800 7350 3250 7350
Connection ~ 2800 7350
$Comp
L Device:C C9
U 1 1
P 3650 7200
F 0 "C9" H 3765 7246 50  0000 L CNN
F 1 "100n" H 3765 7155 50  0000 L CNN
F 2 "Capacitor_SMD:C_0805_2012Metric_Pad1.18x1.45mm_HandSolder" H 3688 7050 50  0001 C CNN
F 3 "~" H 3650 7200 50  0001 C CNN
	1    3650 7200
	1    0    0    -1  
$EndComp
$Comp
L Device:C C12
U 1 1
P 4100 7200
F 0 "C12" H 4215 7246 50  0000 L CNN
F 1 "100n" H 4215 7155 50  0000 L CNN
F 2 "Capacitor_SMD:C_0805_2012Metric_Pad1.18x1.45mm_HandSolder" H 4138 7050 50  0001 C CNN
F 3 "~" H 4100 7200 50  0001 C CNN
	1    4100 7200
	1    0    0    -1  
$EndComp
$Comp
L Device:C C11
U 1 1
P 2350 7200
F 0 "C11" H 2465 7246 50  0000 L CNN
F 1 "100n" H 2465 7155 50  0000 L CNN
F 2 "Capacitor_SMD:C_0805_2012Metric_Pad1.18x1.45mm_HandSolder" H 2388 7050 50  0001 C CNN
F 3 "~" H 2350 7200 50  0001 C CNN
	1    2350 7200
	1    0    0    -1  
$EndComp
Wire Wire Line
	3250 7350 3650 7350
Connection ~ 3250 7350
Wire Wire Line
	2350 7350 2800 7350
Wire Wire Line
	3250 7050 3650 7050
Connection ~ 3250 7050
Wire Wire Line
	2350 7050 2800 7050
$Comp
L Device:C C5
U 1 1
P 2800 7200
F 0 "C5" H 2915 7246 50  0000 L CNN
F 1 "100n" H 2915 7155 50  0000 L CNN
F 2 "Capacitor_SMD:C_0805_2012Metric_Pad1.18x1.45mm_HandSolder" H 2838 7050 50  0001 C CNN
F 3 "~" H 2800 7200 50  0001 C CNN
	1    2800 7200
	1    0    0    -1  
$EndComp
$Comp
L Device:C C8
U 1 1
P 3250 7200
F 0 "C8" H 3365 7246 50  0000 L CNN
F 1 "10u" H 3365 7155 50  0000 L CNN
F 2 "Capacitor_SMD:C_1210_3225Metric_Pad1.33x2.70mm_HandSolder" H 3288 7050 50  0001 C CNN
F 3 "~" H 3250 7200 50  0001 C CNN
	1    3250 7200
	1    0    0    -1  
$EndComp
$Comp
L power:VBUS #PWR013
U 1 1
P 3250 7050
F 0 "#PWR013" H 3250 6900 50  0001 C CNN
F 1 "VBUS" H 3265 7223 50  0000 C CNN
F 2 "" H 3250 7050 50  0001 C CNN
F 3 "" H 3250 7050 50  0001 C CNN
	1    3250 7050
	1    0    0    -1  
$EndComp
$Comp
L power:GNDD #PWR015
U 1 1
P 3250 7350
F 0 "#PWR015" H 3250 7100 50  0001 C CNN
F 1 "GNDD" H 3254 7195 50  0000 C CNN
F 2 "" H 3250 7350 50  0001 C CNN
F 3 "" H 3250 7350 50  0001 C CNN
	1    3250 7350
	1    0    0    -1  
$EndComp
Wire Wire Line
	2450 5900 3150 5900
Wire Wire Line
	3150 5900 3150 5750
Wire Wire Line
	2450 6100 3150 6100
Wire Wire Line
	3150 6100 3150 6050
Wire Wire Line
	2450 6200 3150 6200
Wire Wire Line
	3150 6200 3150 6350
NoConn ~ 2450 4700
Text Notes 2500 4750 0    50   ~ 0
kana led?
$EndSCHEMATC
